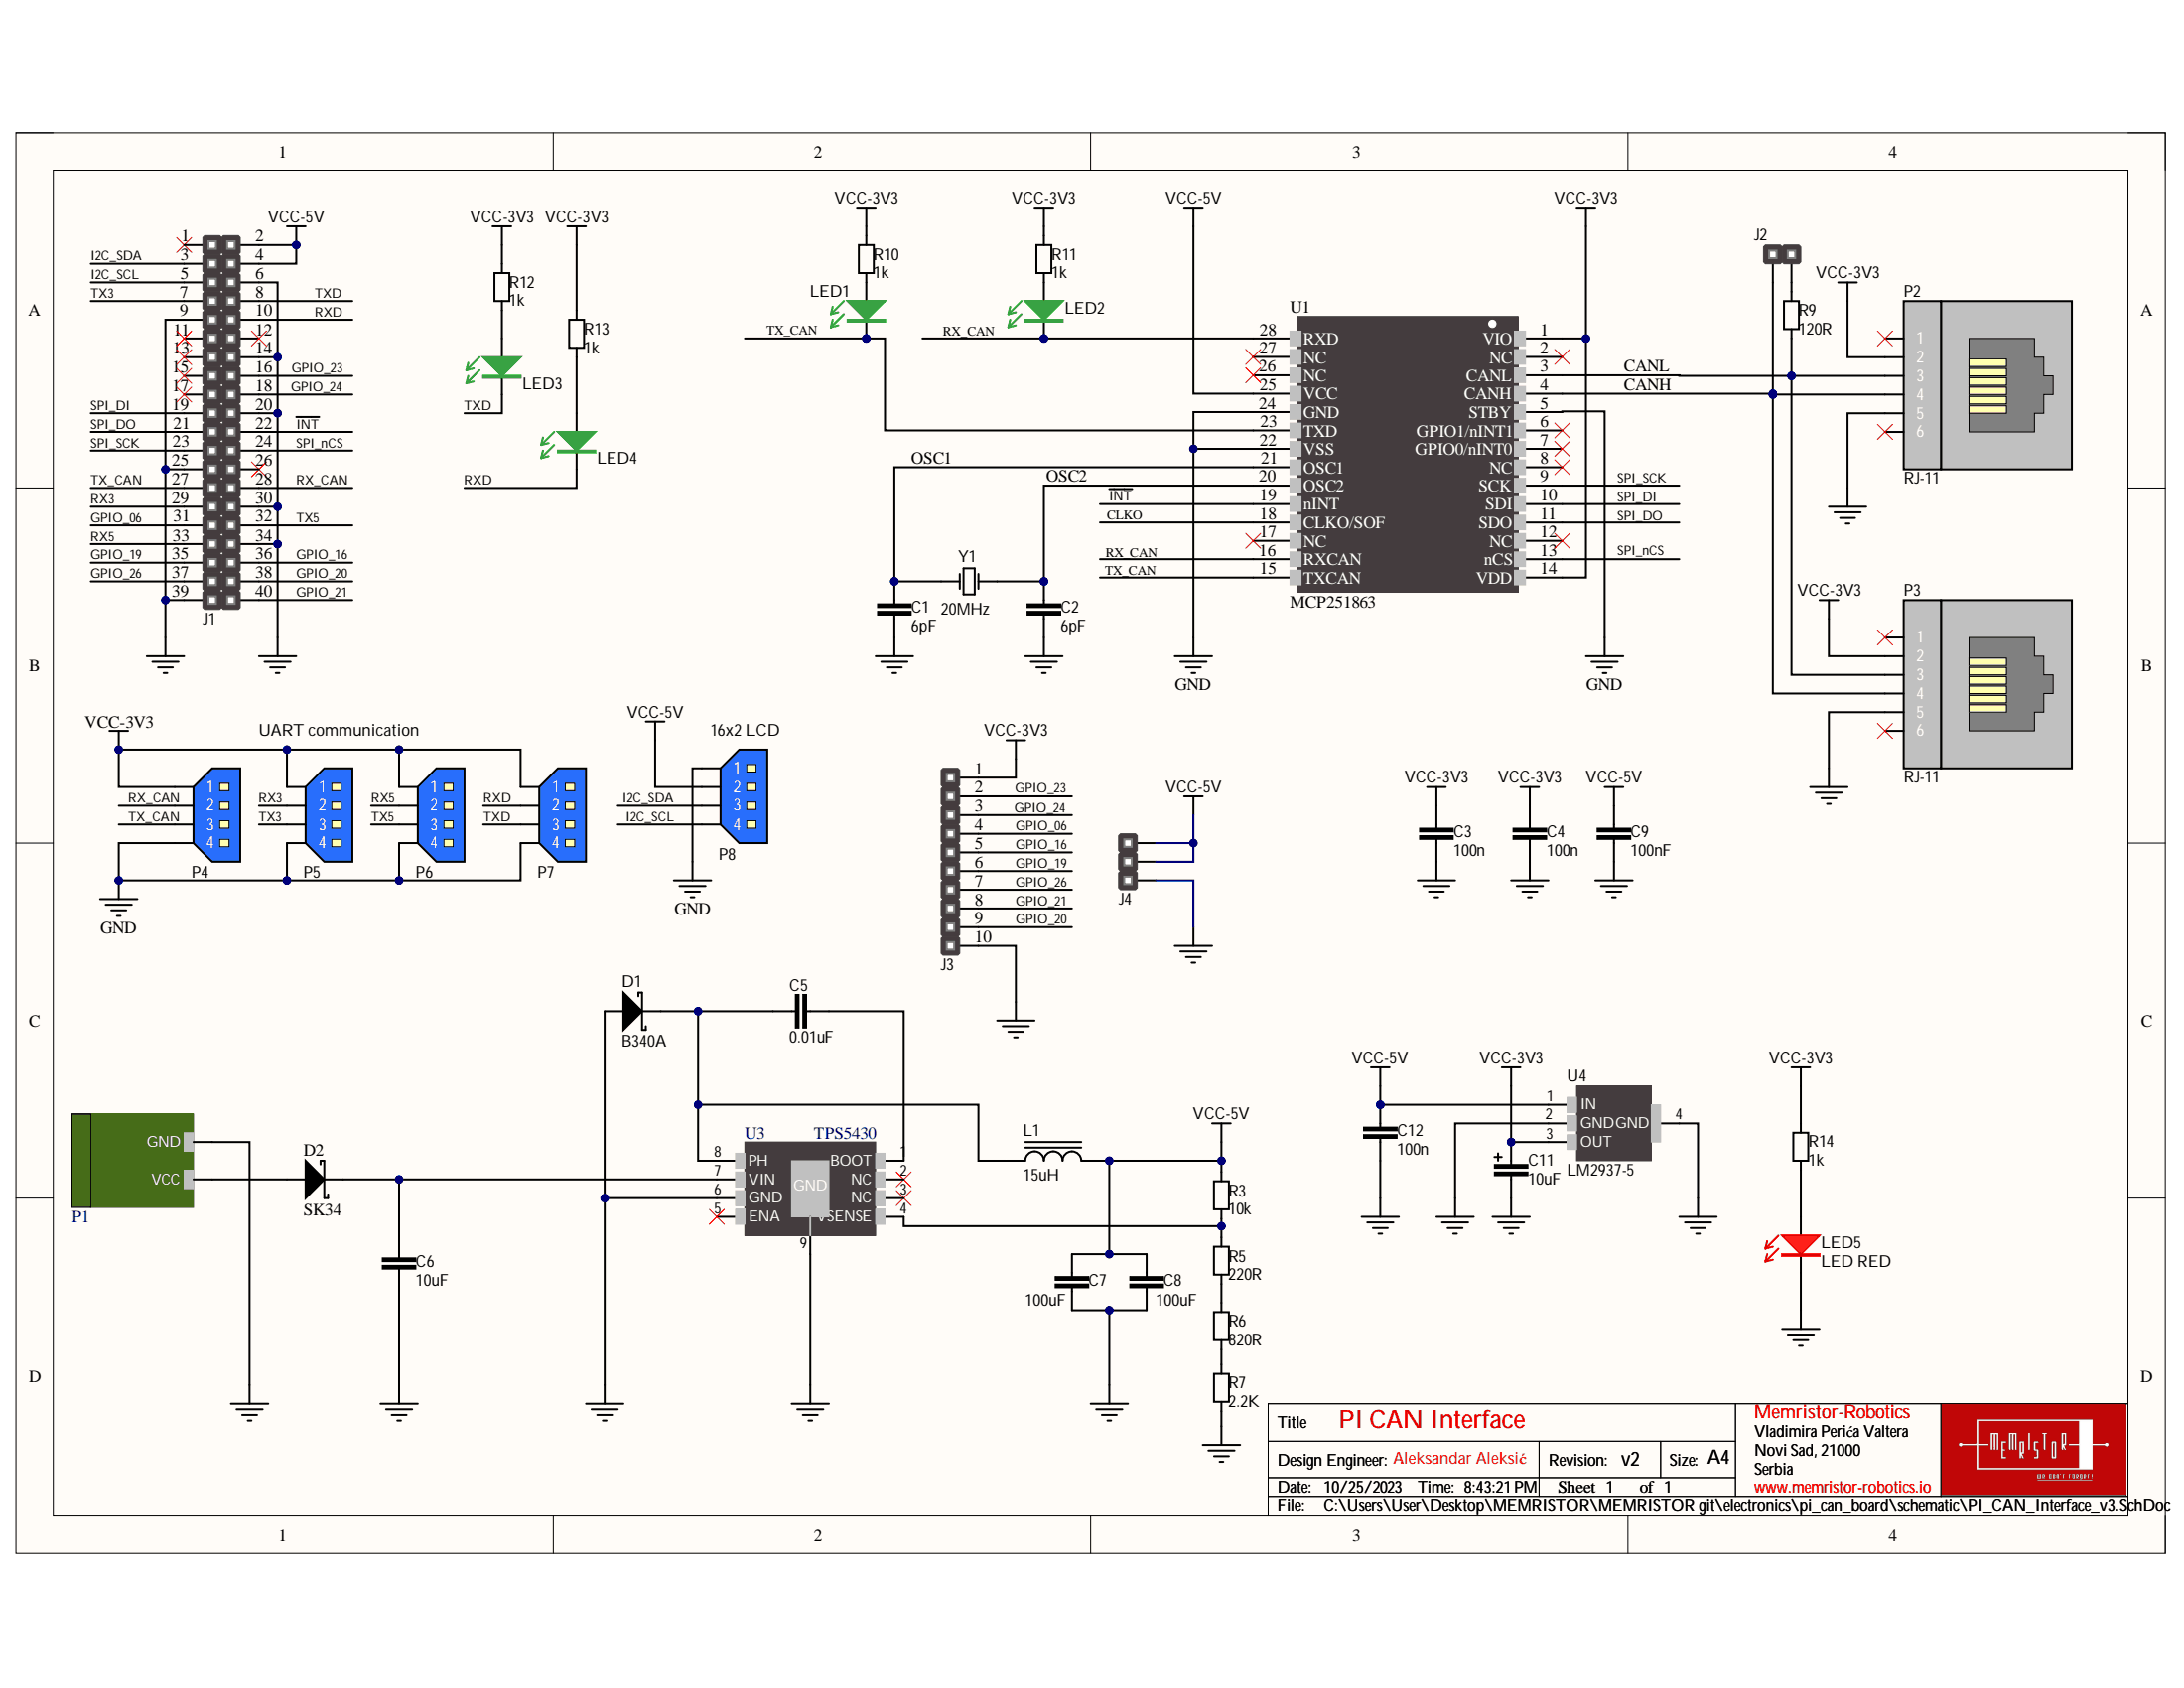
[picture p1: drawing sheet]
# Altium project pi_can_board.PrjPcb
1 sheet, 45 parts. Net scope: global (net labels, ports and power ports of the same name join across sheets).
Board file: PI_CAN_Interface_v3.PcbDoc

## Sheet PI_CAN_Interface_v3.SchDoc: PI CAN Interface
size A4; Author: .; Organization: Memristor-Robotics; Address1: Vladimira Perića Valtera; Address2: Novi Sad, 21000; Address3: Serbia; Revision: v2; Parameter 1: Aleksandar Aleksić

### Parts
C1  6pF  [CER_0603]
C2  6pF  [CER_0603]
C3  100n  [CER_0603]
C4  100n  [CER_0603]
C5  0.01uF  [CER_0603]
C6  10uF  [CER_1210]
C7  100uF  [CER_1210]
C8  100uF  [CER_1210]
C9  100nF  [CER_0805]
C11  10uF  [TANT_1210]
C12  100n  [CER_0603]
D1  B340A  [DO214AC]
D2  SK34  [DO214AC]
J1  00000005  [HM2X20]  (value not drawn)
J2  *  [HM1x2]  (value not drawn)
J3  00000006  [HM1X10]  (value not drawn)
J4  *  [HM1X3]  (value not drawn)
L1  15uH  [INDUCTOR_SS1260-103MLD]
LED1  LED GREEN  [LED_GREEN_0805]  (value not drawn)
LED2  LED GREEN  [LED_GREEN_0805]  (value not drawn)
LED3  LED GREEN  [LED_GREEN_0805]  (value not drawn)
LED4  LED GREEN  [LED_GREEN_0805]  (value not drawn)
LED5  LED RED  [LED_RED_0805]
P1  *  [PWR_Con]  (value not drawn)
P2  RJ-11  [RJ11-6N-B]
P3  RJ-11  [RJ11-6N-B]
P4  TE CONNECTIVITY_4PIN_MALE  [TE CONNECTIVITY_4PIN_MALE]  (value not drawn)
P5  TE CONNECTIVITY_4PIN_MALE  [TE CONNECTIVITY_4PIN_MALE]  (value not drawn)
P6  TE CONNECTIVITY_4PIN_MALE  [TE CONNECTIVITY_4PIN_MALE]  (value not drawn)
P7  TE CONNECTIVITY_4PIN_MALE  [TE CONNECTIVITY_4PIN_MALE]  (value not drawn)
P8  TE CONNECTIVITY_4PIN_MALE  [TE CONNECTIVITY_4PIN_MALE]  (value not drawn)
R3  10k  [RESC2013X38N-0805-NOOVERLAY]
R5  220R  [RESC2013X38N-0805-NOOVERLAY]
R6  820R  [RESC2013X38N-0805-NOOVERLAY]
R7  2.2K  [RESC2013X38N-0805-NOOVERLAY]
R9  120R  [RESC2013X38N-0805-NOOVERLAY]
R10  1k  [RESC2013X38N-0805-NOOVERLAY]
R11  1k  [RESC2013X38N-0805-NOOVERLAY]
R12  1k  [RESC2013X38N-0805-NOOVERLAY]
R13  1k  [RESC2013X38N-0805-NOOVERLAY]
R14  1k  [RESC2013X38N-0805-NOOVERLAY]
U1  MCP251863  [SSOP-28]
U3  TPS5430  [HSOP-8]
U4  LM2937-5  [SOT223]
Y1  20MHz  [OSCILATOR]

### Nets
GND: C1.1 C2.1 C3.1 C4.1 C6.1 C7.1 C8.1 C9.1 C11.2 C12.1 D1.2(Anode) J1.6 J1.9 J1.14 J1.20 J1.25 J1.30 J1.34 J1.39 J3.10 J4.3 LED5.1(C) P1.1(GND) P2.5 P3.5 P4.4 P5.4 P6.4 P7.4 P8.1 R7.1 U1.5(STBY) U1.22(VSS) U1.24(GND) U3.6(GND) U3.9(GND) U4.2(GND) U4.4(GND)
VCC-3V3: C3.2 C4.2 C11.1 J3.1 P2.2 P3.2 P4.1 P5.1 P6.1 P7.1 R10.2 R11.2 R12.2 R13.2 R14.2 U1.1(VIO) U1.14(VDD) U4.3(OUT)
VCC-5V: C7.2 C8.2 C9.2 C12.2 J1.2 J1.4 J4.1 J4.2 L1.2 P8.2 R3.2 U1.25(VCC) U4.1(IN)
CANH: J2.1 P2.4 P3.4 U1.4(CANH)
CANL: P2.3 P3.3 R9.1 U1.3(CANL)
CLKO: U1.18(CLKO/SOF)
GPIO_06: J1.31 J3.4
GPIO_16: J1.36 J3.5
GPIO_19: J1.35 J3.6
GPIO_20: J1.38 J3.9
GPIO_21: J1.40 J3.8
GPIO_23: J1.16 J3.2
GPIO_24: J1.18 J3.3
GPIO_26: J1.37 J3.7
I2C_SCL: J1.5 P8.4
I2C_SDA: J1.3 P8.3
~{INT}: J1.22 U1.19(nINT)
OSC1: C1.2 U1.21(OSC1) Y1.1(OSC1)
OSC2: C2.2 U1.20(OSC2) Y1.2(OSC2)
RX3: J1.29 P5.2
RX5: J1.33 P6.2
RX_CAN: J1.28 LED2.1(C) P4.2 U1.16(RXCAN) U1.28(RXD)
RXD: J1.10 LED4.1(C) P7.2
SPI_DI: J1.19
SPI_DO: J1.21
SPI_nCS: J1.24 U1.13(nCS)
SPI_SCK: J1.23 U1.9(SCK)
TX3: J1.7 P5.3
TX5: J1.32 P6.3
TX_CAN: J1.27 P4.3 U1.15(TXCAN)
TXD: J1.8 LED3.1(C) P7.3
NetC5_1: C5.1 D1.1(Cathode) L1.1 U3.8(PH)
NetC5_2: C5.2 U3.1(BOOT)
NetC6_2: C6.2 D2.1(Cathode) U3.7(VIN)
NetD2_2: D2.2(Anode) P1.2(VCC)
NetJ2_2: J2.2 R9.2
NetLED1_1: LED1.1(C) U1.23(TXD)
NetLED1_2: LED1.2(A) R10.1
NetLED2_2: LED2.2(A) R11.1
NetLED3_2: LED3.2(A) R12.1
NetLED4_2: LED4.2(A) R13.1
NetLED5_2: LED5.2(A) R14.1
NetR3_1: R3.1 R5.2 U3.4(VSENSE)
NetR5_1: R5.1 R6.2
NetR6_1: R6.1 R7.2

Not connected (* = marked no-connect by the designer): J1 1* 11* 12* 13* 15* 17* 26*; P2 1* 6*; P3 1* 6*; U1 2(NC)* 6(GPIO1/nINT1)* 7(GPIO0/nINT0)* 8(NC)* 10(SDI) 11(SDO) 12(NC)* 17(NC)* 26(NC)* 27(NC)*; U3 2(NC)* 3(NC)* 5(ENA)*

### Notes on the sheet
- UART communication
- (near P8) 16x2 LCD
- (near R7) Title
- Date:
- (near R7) Design Engineer:
- Time:
- Revision:
- Sheet
- of
- Size:
- A4
- www.memristor-robotics.io
- File:
- Labels drawn without touching a wire or pin: SPI_DI, SPI_DO, TX_CAN
